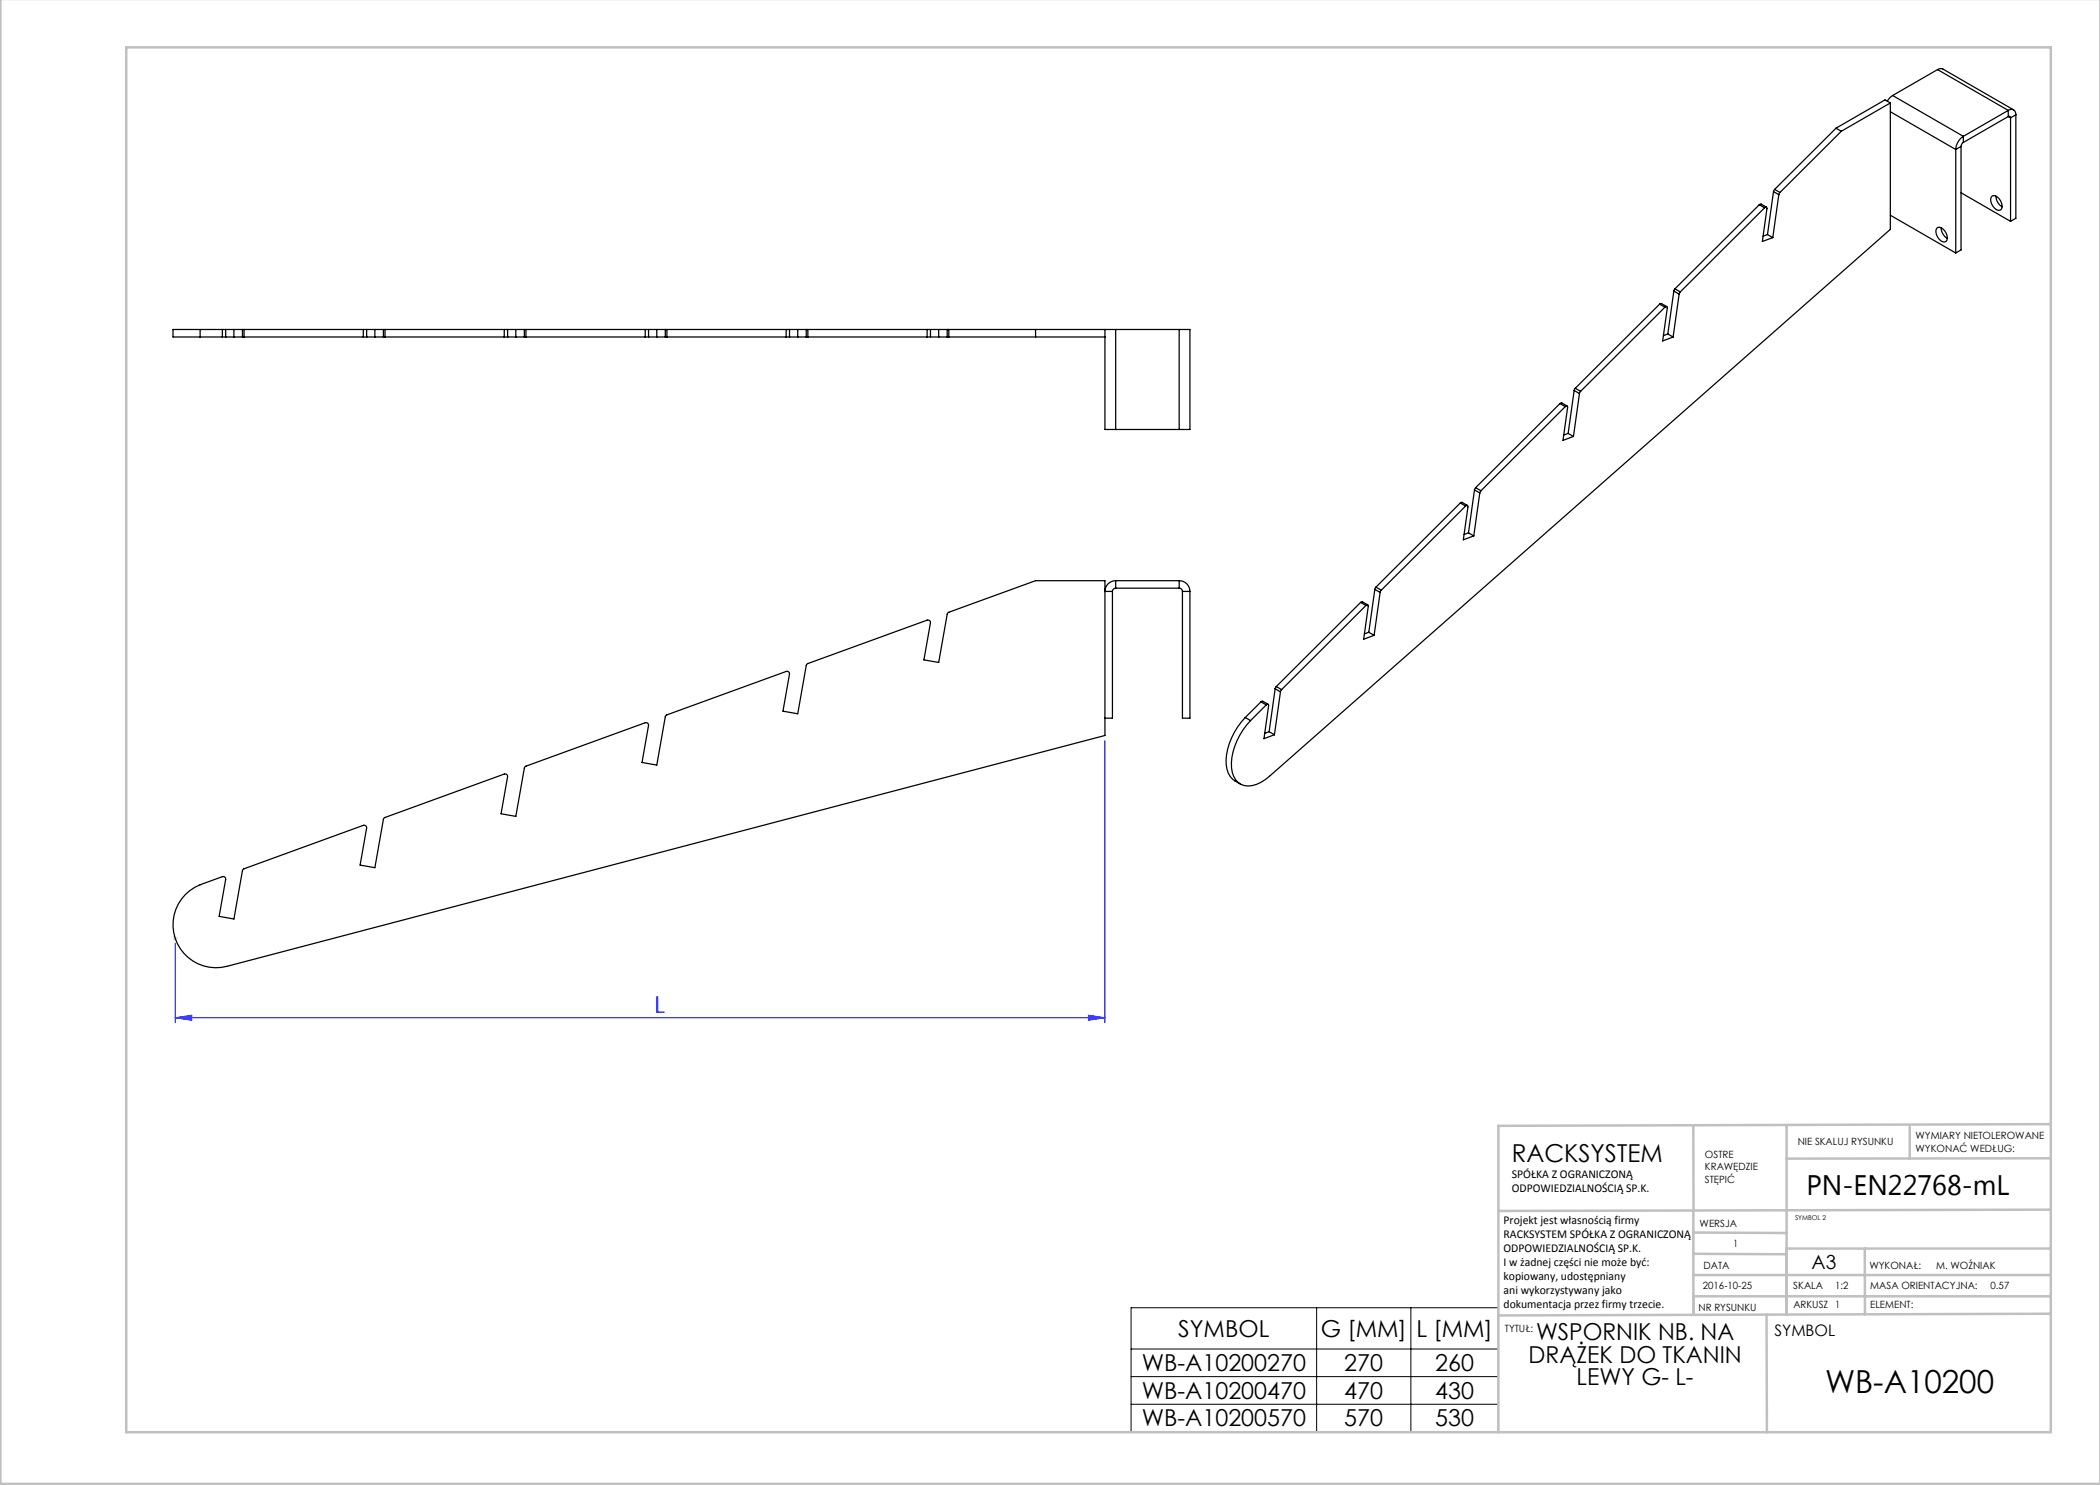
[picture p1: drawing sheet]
<svg xmlns="http://www.w3.org/2000/svg" width="420mm" height="297mm" viewBox="0 0 420 297" stroke-linecap="round" stroke-linejoin="round" font-family="sans-serif">
<path d="M34.7 187.3l.7 .7M34.7 188l.7-.7M35 188.1v-1M35.5 187.6h-1" fill="none" stroke="#c0c0c0" stroke-width=".2" stroke-dasharray="1.3 .6" stroke-dashoffset=".5" stroke-linecap="butt"/>
<path d="M221 148.1v56.4M35 188.6v15.9M35 203.5l3.3-.5v1.1zM35 203.5h186M217.7 203l3.3 .5-3.3 .6z" fill="none" stroke="#00f" stroke-width=".2"/>
<path d="M226.2 261.5h73.5v24.9h-73.5zM226.2 269.8h73.5M226.2 275.3h73.5M263.3 261.5v24.9M282.2 261.5v24.9M226.2 280.9h73.5" fill="none" stroke="#000" stroke-width=".2"/>
<g fill="none" stroke="#c0c0c0" stroke-width=".5">
<path d="M.1 -.1v296.9h419.9M25.2 9.5h385v276.9h-385zM338.7 225.2v16.9M357.3 225v37.9M382 225.4v6.3M410.1 224.8l-110.4 .4v61.2M410.1 231.7h-52.8M338.7 259.3h71.5M338.7 255h71.5M338.7 250.8l18.6 .1M338.7 246.5l18.6 .1M338.7 242.1v20.9"/>
<path d="M373 249.7v13.2M410.1 241.9l-110.4 .3M410.2 249.7h-52.9v13.2M353.3 262.9l.1 23.5M410.2 262.7l-110.5 .4"/>
</g>
<path d="M35 203.5l3.3-.5v1.1zM217.7 203l3.3 .5-3.3 .6z" fill="#00f"/>
<g fill="none" stroke="#000" stroke-width=".25">
<path d="M378.5 19.1l-1 1.1M378.5 19.1l14.2 8.2M387.5 13.9l.6-.2 .5 .1 14.1 8.2M387.5 13.9l-9 5.2M387.5 13.9l14.1 8.2M354.7 38.3l1.1 .6M354.7 38.3l-1.2 8.6M354.9 37.9l-.2 .4M354.9 37.9l1.1 .6M355.8 38.9l-1.2 8.6M356 38.5l-.2 .4M367.2 25.6l-12.3 12.3"/>
<path d="M367.2 25.6l1.1 .7M368.3 26.3l-12.3 12.2M378.1 20.6v25.3l-124.2 109.3a6.1 6.1 0 0 1-5 1.9 3.6 3.6 0 0 1-2.6-3.5 13 13 0 0 1 3.8-9.5M378.1 20.6l-9.8 5.7M378.1 20.6l-1.1-.6-9.8 5.6M378.1 22.3l13 7.6M391.1 29.9v20.7M392.2 29.3l-1.1 .6M392.2 29.3v20.7l-1.1 .6M392.2 38.6l9.9 5.7M392.7 27.3a3.4 3.4 0 0 0-1.6 2.6M392.7 28.5l-.4 .3-.1 .5"/>
<path d="M392.7 27.3v1.2M398.4 39.2a1.67 1.67 0 0 1 1.9 1.5 .9 .9 0 0 1-.6 1.4 2.25 2.25 0 0 1-1.5-2.6zM399.2 39.2a2.48 2.48 0 0 0 1.2 2.2M401.6 22.1a.93 .93 0 0 1 1.1-.1 .93 .93 0 0 1 .5 1M401.6 23.3a.28 .28 0 0 1 .4 0 .28 .28 0 0 1 .1 .3M401.6 22.1l-8.9 5.2M401.6 22.1v1.2M401.6 23.3l-8.9 5.2M401.6 23.3l.5 .3M402.1 23.6v20.7M403.2 23l-1.1 .6M403.2 23v20.7l-1.1 .6"/>
<path d="M334.8 58.2l1 .6M334.8 58.2l-1.2 8.6M335 57.8l-.2 .4M335 57.8l1.1 .6M335.8 58.8l-1.2 8.6M336.1 58.4l-.3 .4M351.9 40.9l.3-.1 1.1 .6M351.9 40.9l1 .7M351.9 40.9l-16.9 16.9M352.9 41.6a.25 .25 0 0 1 .3-.2 .25 .25 0 0 1 .2 .3l-.9 6.6 2.1-.8M352.9 41.6l-16.8 16.8M353.5 46.9l1.1 .6"/>
<path d="M353.5 46.9l-.9 .3M378.1 43l13 7.6M387.3 45.7a.83 .83 0 0 1 1.3 .1 1.96 1.96 0 0 1 .6 2.5 1.53 1.53 0 0 1-1.9-1.3l-.1-.5zM388.2 45.6a2.48 2.48 0 0 0 1.3 2.1M40 65.9h-5.4v1.5h5.4M40 67.4h4.5M40 65.9h4.5M40 65.9v1.5M44.5 67.4h.6M44.5 65.9h.6M44.5 65.9v1.5M45.1 65.9v1.5"/>
<path d="M45.1 67.4h3.4M45.1 65.9h3.4M46.8 65.9v1.5M48.5 67.4h.3M48.5 65.9h.3M48.5 65.9v1.5M48.8 67.4h23.9M48.8 65.9h23.9M48.8 65.9v1.5M72.7 67.4h.6M72.7 65.9h.6M72.7 65.9v1.5"/>
<path d="M73.3 65.9v1.5M73.3 67.4h3.4M73.3 65.9h3.4M75 65.9v1.5M76.7 67.4h.3M76.7 65.9h.3M76.7 65.9v1.5M77 67.4h23.8M77 65.9h23.8M77 65.9v1.5M100.8 67.4h.7M100.8 65.9h.7"/>
<path d="M100.8 65.9v1.5M101.5 65.9v1.5M101.5 67.4h3.4M101.5 65.9h3.4M103.2 65.9v1.5M104.9 67.4h.3M104.9 65.9h.3M104.9 65.9v1.5M105.2 67.4h23.8M105.2 65.9h23.8M105.2 65.9v1.5M129 67.4h.7"/>
<path d="M129 65.9h.7M129 65.9v1.5M129.7 65.9v1.5M129.7 67.4h3.4M129.7 65.9h3.4M131.4 65.9v1.5M133.1 67.4h.3M133.1 65.9h.3M133.1 65.9v1.5M133.4 67.4h23.8M133.4 65.9h23.8M133.4 65.9v1.5"/>
<path d="M157.2 67.4h.7M157.2 65.9h.7M157.2 65.9v1.5M157.9 65.9v1.5M157.9 67.4h3.3M157.9 65.9h3.3M159.5 65.9v1.5M161.2 67.4h.4M161.2 65.9h.4M161.2 65.9v1.5M161.6 67.4h23.8M161.6 65.9h23.8"/>
<path d="M161.6 65.9v1.5M185.4 67.4h.7M185.4 65.9h.7M185.4 65.9v1.5M186.1 65.9v1.5M186.1 67.4h3.3M186.1 65.9h3.3M187.7 65.9v1.5M189.4 67.4h.4M189.4 65.9h.4M189.4 65.9v1.5M189.8 67.4h31.2"/>
<path d="M189.8 65.9h31.2M189.8 65.9v1.5M207.1 65.9v1.5M221 65.9v20h2.1M221 65.9h2.1M223.1 65.9v20M223.1 65.9h12.7M235.8 65.9h2.2v20h-2.2M235.8 65.9v20M314.8 78.1l1.1 .6M314.8 78.1l-1.2 8.6M315.1 77.7l-.3 .4"/>
<path d="M315.1 77.7l1 .6M315.9 78.7l-1.2 8.6M316.1 78.3l-.2 .4M331.9 60.8l.4-.1 1.1 .6M331.9 60.8l1.1 .6M331.9 60.8l-16.8 16.9M333 61.4a.25 .25 0 0 1 .3-.1 .25 .25 0 0 1 .2 .3l-1 6.6 2.1-.8M333 61.4l-16.9 16.9M333.6 66.8l1 .6M333.6 66.8l-.9 .3M223.1 85.9h12.7M294.9 98l1.1 .6"/>
<path d="M294.9 98l-1.2 8.6M295.1 97.5l-.2 .5M295.1 97.5l1.1 .7M296 98.6l-1.2 8.6M296.2 98.2l-.2 .4M312 80.7l.3-.1 1.1 .6M312 80.7l1.1 .6M312 80.7l-16.9 16.8M313.1 81.3a.25 .25 0 0 1 .3-.1 .25 .25 0 0 1 .1 .3l-.9 6.6 2.1-.8M313.1 81.3l-16.9 16.9M313.6 86.7l1.1 .6M313.6 86.7l-.9 .3"/>
<path d="M222.5 118.3v25.3h-1.5M223.1 117.6a.65 .65 0 0 0-.6 .7M223.1 116.1a2.15 2.15 0 0 0-2.1 2.2h1.5M223.1 116.1h12.7M223.1 116.1v1.5M223.1 117.6h12.7M235.8 117.6a.65 .65 0 0 1 .7 .7M235.8 116.1a2.15 2.15 0 0 1 2.2 2.2M235.8 116.1v1.5M236.5 118.3h1.5M236.5 118.3v25.3h1.5v-25.3M275 117.9l1 .6"/>
<path d="M275 117.9l-1.2 8.6M275.2 117.4l-.2 .5M275.2 117.4l1.1 .6M276 118.5l-1.2 8.6M276.3 118l-.3 .5M292.1 100.6l.3-.1 1.1 .6M292.1 100.6l1 .6M292.1 100.6l-16.9 16.8M293.1 101.2a.25 .25 0 0 1 .3-.1 .25 .25 0 0 1 .2 .3l-.9 6.6 2.1-.8M293.1 101.2l-16.8 16.8M293.7 106.6l1.1 .6M293.7 106.6l-.9 .3"/>
<path d="M255 137.8l1.1 .6M255 137.8l-1.2 8.5M255.3 137.3l-.3 .5M255.3 137.3l1 .6M256.1 138.4l-1.2 8.6M256.3 137.9l-.2 .5M272.1 120.5l.4-.1 1.1 .6M272.1 120.5l1.1 .6M272.1 120.5l-16.8 16.8M273.2 121.1a.25 .25 0 0 1 .3-.1 .25 .25 0 0 1 .2 .3l-1 6.5 2.1-.7M273.2 121.1l-16.9 16.8M273.8 126.5l1 .6"/>
<path d="M273.8 126.5l-.9 .3M249 143.5a12.4 12.4 0 0 0-3.6 10.4 4 4 0 0 0 2.7 2.9M249 143.5l1.1 .6M252.2 140.4l.3-.2 1.1 .7M252.2 140.4l-3.2 3.1M252.2 140.4l1 .6M253.2 141a.25 .25 0 0 1 .4-.2 .25 .25 0 0 1 .1 .4l-.9 6.5 2.1-.7M253.2 141l-3.1 3.1M253.8 146.3l1.1 .7M253.8 146.3l-.9 .4M37.1 178.9l1.9-1.4 5.5-2.2a.5 .5 0 0 1 .6 .6l-1.3 7.4 3 .5 1.7-9.7 .2-.3 24-8.7a.5 .5 0 0 1 .6 .5l-1.3 7.4 3 .5 1.7-9.6 .2-.3 23.9-8.8a.5 .5 0 0 1 .7 .6l-1.3 7.4 3 .5 1.7-9.7 .2-.3 23.9-8.7a.5 .5 0 0 1 .7 .5l-1.3 7.4 3 .5 1.7-9.6 .2-.4 23.9-8.7a.5 .5 0 0 1 .7 .5l-1.3 7.4 2.9 .6 1.7-9.7 .3-.3 23.9-8.8a.5 .5 0 0 1 .7 .6l-1.3 7.4 2.9 .5 1.7-9.7 .3-.3 17.4-6.4h13.9v31l-175.6 46.2a8.6 8.6 0 0 1-9.6-4.1 8.6 8.6 0 0 1 1.3-10.3z"/>
</g>
<text font-size="6.3" x="365" y="278.5">WB-A10200</text>
<text font-size="5.6" x="361.3" y="239.1">PN-EN22768-mL</text>
<text font-size="4.9" x="302.4" y="232.4">RACKSYSTEM</text>
<text font-size="4.7" fill="#00f" x="130.9" y="202.5">L</text>
<g font-size="4.7">
<text x="235.6" y="267.4">SYMBOL</text>
<text x="264.1" y="267.4">G [MM]</text>
<text x="283.3" y="267.4">L [MM]</text>
<text x="307.2" y="268.1">WSPORNIK NB. NA</text>
<text x="228.3" y="274.2">WB-A10200270</text>
<text x="268.9" y="274.2">270</text>
<text x="287" y="274.2">260</text>
<text x="305.7" y="272.6">DRĄŻEK DO TKANIN</text>
<text x="228.3" y="279.8">WB-A10200470</text>
<text x="268.9" y="279.8">470</text>
<text x="287" y="279.8">430</text>
<text x="315.3" y="277.1">LEWY G- L-</text>
<text x="228.3" y="285.3">WB-A10200570</text>
<text x="268.9" y="285.3">570</text>
<text x="287" y="285.3">530</text>
</g>
<text font-size="3.9" x="362.3" y="253.8">A3</text>
<text font-size="3.2" x="354.9" y="267.2">SYMBOL</text>
<g font-size="2.4">
<text x="302.4" y="235.6">SPÓŁKA Z OGRANICZONĄ</text>
<text x="302.4" y="238.4">ODPOWIEDZIALNOŚCIĄ SP.K.</text>
<text x="300.7" y="244.7">Projekt jest własnością firmy</text>
<text x="300.7" y="247.5">RACKSYSTEM SPÓŁKA Z OGRANICZONĄ</text>
<text x="300.7" y="250.3">ODPOWIEDZIALNOŚCIĄ SP.K.</text>
<text x="300.7" y="253.1">I w żadnej części nie może być:</text>
<text x="300.7" y="256">kopiowany, udostępniany</text>
<text x="300.7" y="258.8">ani wykorzystywany jako</text>
<text x="300.7" y="261.6">dokumentacja przez firmy trzecie.</text>
</g>
<g font-size="2">
<text x="383.1" y="227.9">WYMIARY NIETOLEROWANE</text>
<text x="341" y="231.6">OSTRE</text>
<text x="359.5" y="228.9">NIE SKALUJ RYSUNKU</text>
<text x="383.1" y="230.4">WYKONAĆ WEDŁUG:</text>
<text x="341" y="234.1">KRAWĘDZIE</text>
<text x="341" y="236.6">STĘPIĆ</text>
<text x="339.9" y="245.4">WERSJA</text>
<text x="346.6" y="249.5">1</text>
<text x="340.6" y="257.7">2016-10-25</text>
<text x="340.7" y="253.8">DATA</text>
<text x="358.7" y="257.7">SKALA</text>
<text x="367" y="257.7">1:2</text>
<text x="373.9" y="253.8">WYKONAŁ:</text>
<text x="374.1" y="257.7">MASA ORIENTACYJNA:</text>
<text x="387.2" y="253.8">M. WOŹNIAK</text>
<text x="398.1" y="257.7">0.57</text>
<text x="339.7" y="262.3">NR RYSUNKU</text>
<text x="358.7" y="261.7">ARKUSZ 1</text>
<text x="374.1" y="261.7">ELEMENT:</text>
<text x="301" y="266.4">TYTUŁ:</text>
</g>
<text font-size="1.3" x="359" y="244">SYMBOL 2</text>
</svg>
